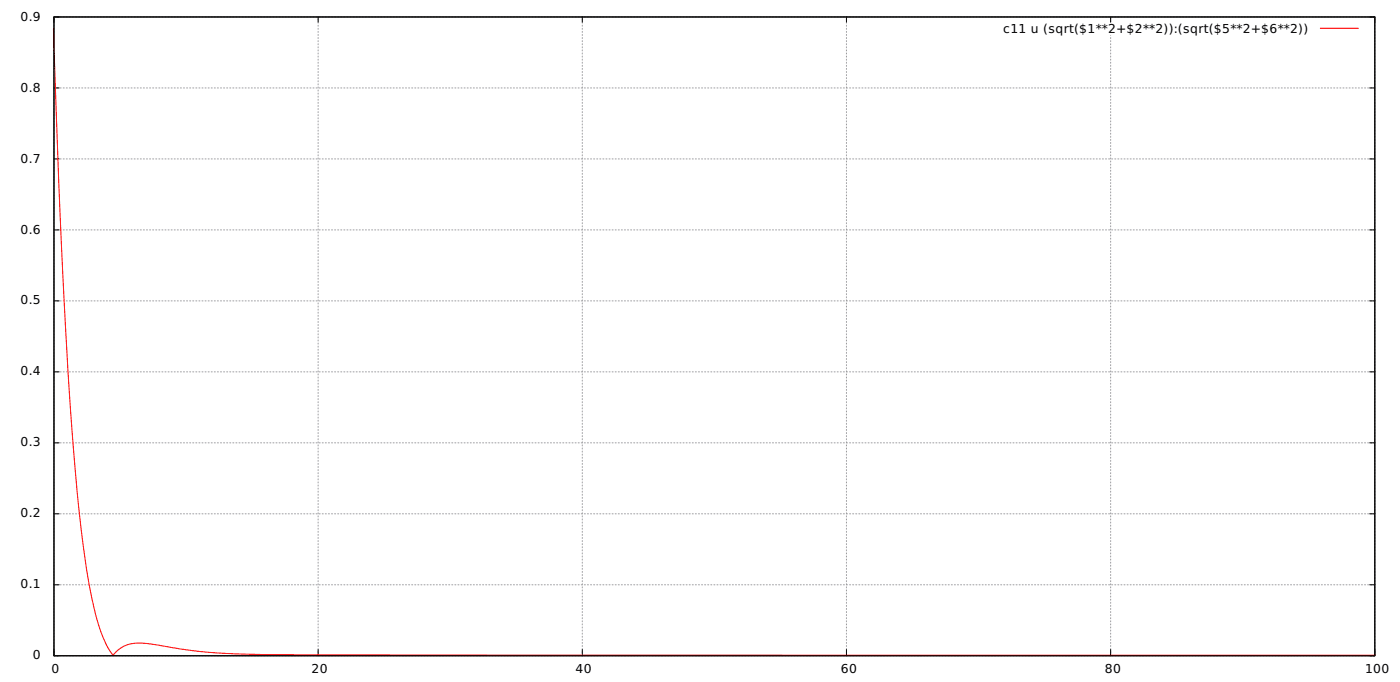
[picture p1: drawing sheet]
<svg xmlns="http://www.w3.org/2000/svg" width="480mm" height="234mm" viewBox="0 0 480 234" stroke-linecap="round" stroke-linejoin="round" font-family="sans-serif">
<g fill="none" stroke="#a0a0a4" stroke-width=".35" stroke-dasharray=".4 .7">
<path d="M18.5 5.8h453.3M381.2 7.6v-1.8M18.5 30.2h453.3M18.5 54.5h453.3M18.5 78.8h453.3M18.5 103.2h453.3M18.5 127.5h453.3M18.5 151.9h453.3M18.5 176.2h453.3M18.5 200.6h453.3M18.5 224.9h453.3M18.5 224.9v-219.1"/>
<path d="M109.2 224.9v-219.1M199.8 224.9v-219.1M290.5 224.9v-219.1M381.2 224.9v-212.7M471.8 224.9v-219.1"/>
</g>
<g fill="none" stroke="#000" stroke-width=".35">
<path d="M18.5 5.8h453.3v219.1h-453.3zM20.3 5.8h-1.8v1.8M109.2 5.8v1.8M199.8 5.8v1.8M290.5 5.8v1.8M381.2 5.8v1.8M470.1 5.8h1.7v1.8M18.5 30.2h1.8M470.1 30.2h1.7M18.5 54.5h1.8M470.1 54.5h1.7M18.5 78.8h1.8"/>
<path d="M470.1 78.8h1.7M18.5 103.2h1.8M470.1 103.2h1.7M18.5 127.5h1.8M470.1 127.5h1.7M18.5 151.9h1.8M470.1 151.9h1.7M18.5 176.2h1.8M470.1 176.2h1.7M18.5 200.6h1.8M470.1 200.6h1.7M18.5 222.8v2.1h1.8"/>
<path d="M109.2 222.8v2.1M199.8 222.8v2.1M290.5 222.8v2.1M381.2 222.8v2.1M471.8 222.8v2.1h-1.7"/>
</g>
<path d="M18.3 9.9a2934.6 2934.6 0 0 0 7.3 149 331.8 331.8 0 0 0 7.2 52 38.8 38.8 0 0 0 6 13.8 12.4 12.4 0 0 1 12.7-3.9l10.8 1.8 8.2 1 10.5 .7 14.9 .2 376.1 .2M453.1 9.7h13.1" fill="none" stroke="#f00" stroke-width=".35"/>
<g font-size="4.2">
<text x="7.1" y="7.1">0.9</text>
<text x="344.3" y="11.3">c11 u (sqrt($1**2+$2**2)):(sqrt($5**2+$6**2))</text>
<text x="7.1" y="31.4">0.8</text>
<text x="7.1" y="55.7">0.7</text>
<text x="7.1" y="80.1">0.6</text>
<text x="7.1" y="104.4">0.5</text>
<text x="7.1" y="128.8">0.4</text>
<text x="7.1" y="153.1">0.3</text>
<text x="7.1" y="177.4">0.2</text>
<text x="7.1" y="201.8">0.1</text>
<text x="11.3" y="226.1">0</text>
<text x="17.6" y="230.7">0</text>
<text x="106.9" y="230.7">20</text>
<text x="197.6" y="230.7">40</text>
<text x="288.6" y="230.7">60</text>
<text x="379.2" y="230.7">80</text>
<text x="468.5" y="230.7">100</text>
</g>
</svg>
